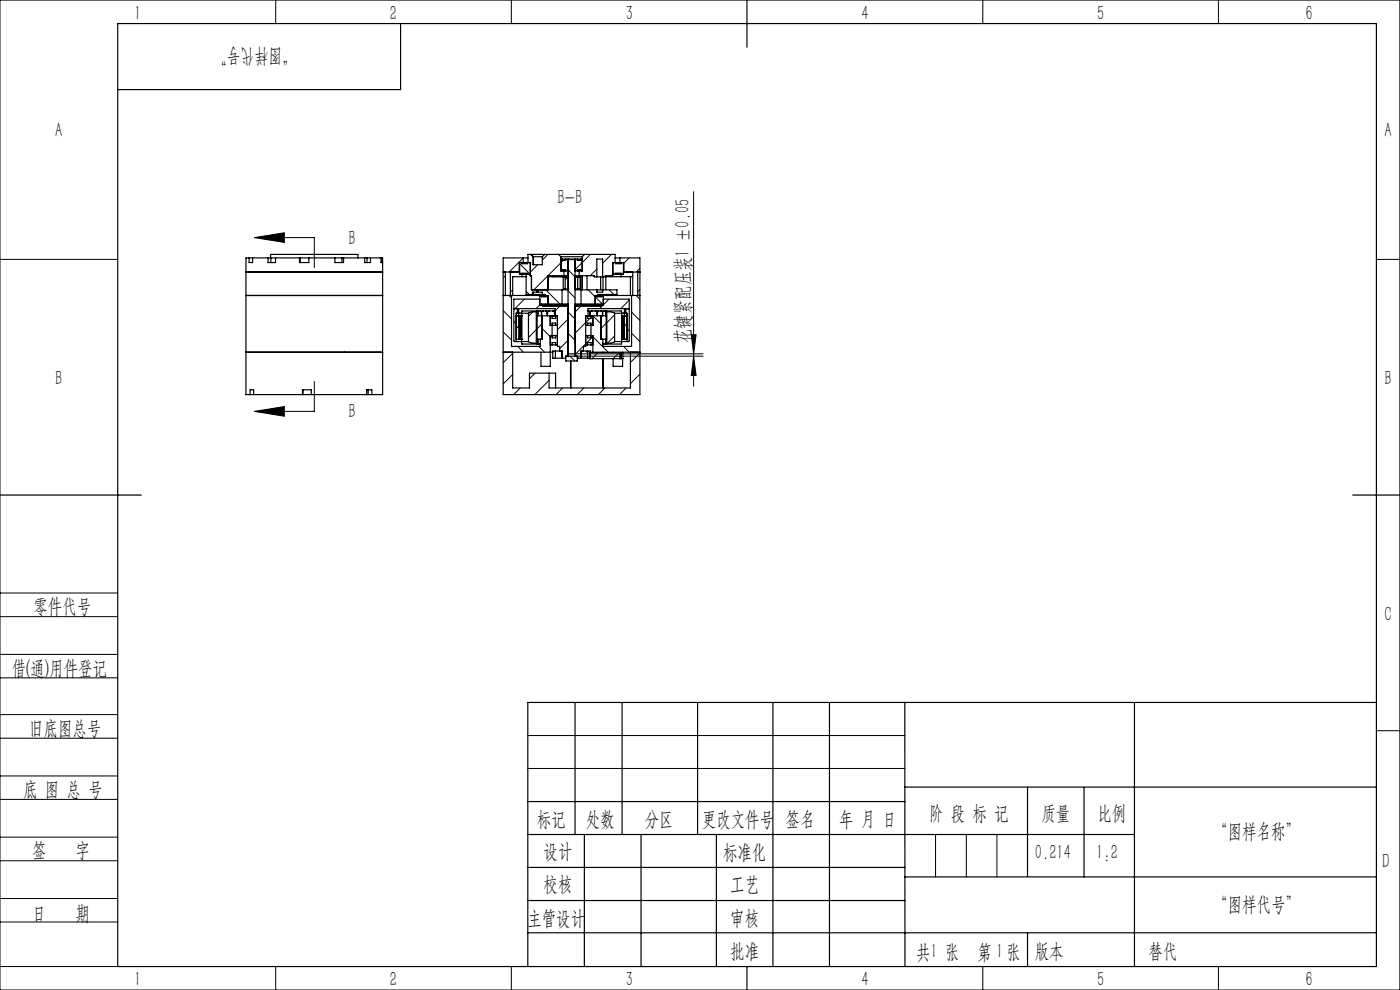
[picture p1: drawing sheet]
<svg xmlns="http://www.w3.org/2000/svg" width="297mm" height="210mm" viewBox="0 0 297 210" stroke-linecap="round" stroke-linejoin="round" font-family="sans-serif">
<g fill="none" stroke="#000" stroke-width=".25">
<path d="M25 5h267v200h-267zM85 5v14h-60M158.5 0v10M52.2 57.7h29zM52.8 54.7h-.6v29h.9M52.8 54.7v1h.8v-1M52.8 54.7h.8M53.6 54.7h3.3M56.9 54.7v1h1.6v-1M56.9 54.7h.6M57.4 54.7v-.7h18.5v.7M57.5 54.7h1"/>
<path d="M57.5 54.7v1M58.5 54.7h5M63.5 54.7v1h2v-1M63.5 54.7h.2M63.7 54.7h1.8M63.7 54.7v1M65.5 54.7h5.5M71 54.7v1h1.9v-1M71 54.7h1.5M72.5 54.7h.4M72.5 54.7v1M72.9 54.7h4.5"/>
<path d="M77.4 54.7v1h1.2v-1M77.4 54.7h.5M77.9 54.7h.7M77.9 54.7v1M78.6 54.7h2.2M80.8 54.7v1h.3v-1M80.8 54.7h.3M81.1 54.7l.1 29h-2.3M106.8 57.7h3.4M107.2 57.7v5M108.3 57.7v5M110.2 55.7v2.5h1.4"/>
<path d="M110.7 58.7h.9M110.7 58.7h-1.9v4M110.7 55.7v.2h1.2v-.2M111 55.7h.9M111 54.7h1M111 54.7h-4.2v29h28.9v-29h-4.2M111 55.7h-.9v2M111 54.7v1M111.6 58.2v4.3h1.4M111.6 58.2h.9M111.9 55.7h.6v2.8h.2v3h6.5M111.9 58.2v-.2h-1.2v.7"/>
<path d="M112.5 54l.6 .5M112.7 54h2.9M112.7 54h-.7v1.7M112.7 54l.5 .5M113.1 54.5v1.7h1.9v-1.7M113.1 54.5h.1M113.2 54.5h1.8M113.2 54.5v1.7M115.6 54h2.9M115.6 54l-.6 .5M116.3 58.7h1.1M116.3 58.5v3"/>
<path d="M117.4 58.7h2.5M117.4 58.5v.2M118.5 54h5.5M118.5 54l.5 .5M119 54.5h4.5M119 54.5v3h.6M119 55h.2M119.2 55h.8M119.2 55v.2h.8v-.2M119.2 57.5v-.3h.8v.3M119.6 57.5h.4M119.6 58.5h.9"/>
<path d="M119.6 58.5h-3.4v3M119.6 57.5v1M119.9 58.7h.6M119.9 58.5v.2M119.9 58.8h-.4v2.5h.4M119.9 58.8h.6v2.5h-.6M119.9 58.8v2.5M120 55h.5M120 57.5h.5M120.5 55h1.5M120.5 57.5h.1M120.5 55.1h.1"/>
<path d="M120.5 55v20.6M120.5 55.1h1.5M122 58.5h.9M122 58.7h1.2M122 55v20.6M122 55h.5M122 57.5h.5M122 58.8h.6M122.5 55h.8M122.5 57.5h.4M122.5 55v.2h.8v-.2M122.5 57.5v-.3h.8v.3"/>
<path d="M122.6 58.8h.5v2.5h-.5M122.6 58.8v2.5M122.9 58.5h3.1v.2h.6M122.9 57.5v1M123.2 58.5v3M123.3 55h.2M123.5 54.5v3h-.6M123.5 58.5v3M124 54h6.5v1.7M124 54l-.5 .5M124.5 58.5v3M126.6 58.7h1.2"/>
<path d="M126.6 58.7v-3.7h1.2v3.7M127.4 58.7v2.8M127.9 58.7v2.8M128.5 58.7h3.3M128.5 58.5v3M130 58.2h.6M130.5 54.7h1M130.6 55.7h.9M130.6 55.7v.2h1.2v-.2M130.6 58.2v-.2h1.2v.7M130.6 55.7h-.6v2.8h-1.6v.2h-.6M131.5 55.7h.9v2"/>
<path d="M131.5 54.7v1M131.8 58.7h1.9v4M132.3 55.7v2.5h-1.7M132.3 57.7h3.4M134.2 57.7v5M135.3 57.7v5M52.2 74.7h29zM52.2 62.7h29zM106.8 74.7h10.5M106.8 62.7h2M108.5 62.7v10.8h6.1v-1.5M108.8 62.7h6.9"/>
<path d="M108.8 74.7v7.6h3.5v-3.1h5.6v3.1M109 65.5h.8v1M109.5 72.5h1.2M109.5 67h.6M109.5 72h.6M109.6 66.5v.5M110 67v-1.5h7.8v1.5h.5v6.5h.4v1M110.1 67l.1 5M110.1 72h.1M110.1 67v5M110.2 72h.1M110.3 67l-.1 2.4"/>
<path d="M110.3 72h.1M110.3 67h.1M110.3 67v5M110.4 67h.3M110.4 72h.3M110.4 67v5M110.7 66.5h-1.2v6M110.7 72.5v.5h3.9M110.7 72h.1M110.7 67h.1M110.7 66.5h1.4M110.7 72.5h1.4"/>
<path d="M110.7 66.5v6M112.1 66.5l1.7-.4v6.7l-1-.1-.7-.2M112.1 66.5v6M113 62.5h.2M113.2 62.5h1.8M113.2 62v.5M113.8 72.8v.2M113.8 66v.2M113.8 62h.4M113.8 61.5v.5M113.8 62h-.8v.5M113.9 72h.1"/>
<path d="M113.9 67h.1M113.9 67h2.8M113.9 67v5M114 66l.1 .5M114.1 72.5l-.1 .5M114.1 66.5h.1M114.1 72.5h.1M114.1 66.5v.5M114.1 72v.5M114.1 72.5l.2 .5M114.2 62h.8v.5M114.2 61.5v.5"/>
<path d="M114.3 66l-.2 .5M114.5 63.5h-5.5v8.8l.5 .2M114.7 66l.2 .5M114.9 62.7h.8M114.9 66.5h.1M114.9 62.7v.3h1v-.3M114.9 64.7v-.2h1v.2M114.9 66.5v.5M114.9 62.7h-.4v2h.6M115 67v5h-1.1M115 62.5h.7v.2M115.1 64.7h.8"/>
<path d="M115.1 64.7v.3h5.4M115.2 66l-.3 .5M115.7 66l.3 .1 .1 .4M115.7 62.7h.5v2M115.9 64.7h.3M116.1 66.5h.1M116.1 66.5v.5M116.2 64.7h4.3M116.2 64.5h3M116.6 66l-.3 .1-.2 .4M116.7 67v2h1.2M116.7 67h1.1"/>
<path d="M116.7 73.2h.4M116.7 67.1h.4M117.1 73.2h.8M117.1 67.1h.8v.4h-.8zM117.1 73.2v-.5h.8v.5M117.3 66l.2 .1 .2 .4M117.7 66.5h.1M117.7 66.5v.5M117.8 66h-7.1v.5M117.8 74.5h-.5v1.5h.5M117.8 76h2.2M117.8 74.5h1.4v1.5"/>
<path d="M117.8 74.5v1.5M117.9 71.2h-1.2v6.5h-1.9v-3M117.9 69v-.5h-.8v3.2h.8v-.5M117.9 73.2h.4M117.9 71.2h.4M117.9 69h.4M119.2 64.5h1.3M119.2 61.5h1.3M119.2 61.5v3M120.1 75.6v1l2.4-.1v-.9h-2.5v.4M120.5 72.6h.1M120.5 75.1h1.5"/>
<path d="M120.5 61.3h.1M121 76.6v5.7M121.1 76.6v5.7M122 64.7h4.3M122 64.5h1.3M122 61.5h1.3M122 61.3h.6M122.4 75.6l.1 .1M122.5 76h.1M122.5 76h2.2M123.3 61.5v3M123.3 64.5h3"/>
<path d="M123.3 61.5h3.3M124.2 73.2h.4M124.2 71.2h.4M124.2 69h.4M124.6 71.2h1.2v3.5M124.6 73.2h.8M124.6 67.1h.8v.4h-.8zM124.6 69v-.5h.8v3.2h-.8v-.5M124.6 73.2v-.5h.8v.5M124.7 76h.4M124.7 74.5h.5v1.6M124.7 74.5v1.5"/>
<path d="M124.7 74.5h-1.4v1.5M124.7 67h1.1M125.1 66.5l-.1-.4-.3-.1h7.1l.1 .5M125.1 66.5v.5M125.1 66.5h.1M125.2 66.5v.5M125.2 74.7h.6M125.4 73.2h.4M125.4 67.1h.4M125.6 66l-.3 .1-.1 .4M125.8 67v2h-1.2M125.8 74.7h9.9"/>
<path d="M125.8 67h2.9v5h-1.2v-5M126.3 66l.2 .1 .1 .4M126.3 64.7h.3M126.6 61.5h1.2M126.6 61.5v.5h1.2v-.5M126.6 64.7h.8M126.6 66.5h.1M126.6 62.7v.3h1v-.3M126.6 64.7v-.2h1v.2M126.6 66.5v.5M126.7 66.5v.5M126.8 62.7h.8"/>
<path d="M126.8 62.7h6.9M126.8 62.7h-.5v2M127 66l-.3 .5M127.4 64.7v.3h-5.4M127.5 66l.2 .1 .1 .4M127.6 62.7h.4v2h-.6M127.8 66.5h.1M127.8 66.5v.5M127.8 61.5h3.1v1h-4.1v.2M127.9 72.7l.1 .3M127.9 74.7v.1M127.9 76.1v6.2"/>
<path d="M128 74.7v.1M128 76.1v6.2M128 63.5h5.5v8.8l-.5 .2M128 66l-.2 .5M128.3 66l.2 .5M128.5 72.5l-.2 .5M128.5 66.5h.1M128.5 72.5h.1M128.5 66.5v.5M128.5 72v.5M128.6 72.5v.5M128.6 66.5v.5"/>
<path d="M128.6 72v.5M128.6 66v.5M128.6 67v5M128.7 66v.1M128.7 66.1l1.7 .4M128.7 72.8v.2M128.7 66.1v6.7M130.1 76.1v1.6h2v-1.6M130.1 74.7v.1M130.4 72.5l-.7 .2-1 .1M130.4 66.5h1.5M130.4 72.5h1.5"/>
<path d="M130.4 66.5v6M131.5 74.8h.2M131.5 76.1h.2M131.5 74.8v1.3M131.5 74.8h-6.4v1.3h6.4M131.7 74.8h.5v1.3h-.5M131.7 74.8v1.3M131.9 66.5h1.1v6M131.9 72.5h1.1M131.9 72.5l-.1 .5h-3.9M131.9 72h.1M131.9 67h.1"/>
<path d="M131.9 67h.2M131.9 72h.2M131.9 66.5v6M132.1 74.7v.1M132.1 72h.2M132.1 67h.2M132.1 67v5M132.3 67h.7M132.3 72h.7M132.3 67v5M132.4 67h.1M132.4 72h.1"/>
<path d="M132.4 67v5M132.5 67v-1.5h-7.8v1.5h-.5v6.5h-.4v1M132.9 66.5v.5M133 66.5v.5M133.5 65.5h-.8v1M133.7 74.7v7.6h-17.2v-3.1M133.7 62.7h2M134 62.7v10.8h-6.1v-1.5M53.1 83.7v-1h.7v1M53.1 83.7h.7M53.8 83.7h10.4M64.2 83.7v-1h1.8v1"/>
<path d="M64.2 83.7h.1M64.3 83.7h1.7M64.3 82.7v1M66 83.7h11.8M77.8 83.7v-1h1.1v1M77.8 83.7h.3M78.1 83.7h.8M78.1 82.7v1M0 105h30M287 105h10M122 149v28M132 149v28"/>
<path d="M148 149v28M164 149v56M176 149v56M191.9 149l.1 56M240.7 149v56M292 149h-180v56M112 177h128.7M112 170h80M124 177v28M136 177v28M152 177v28M191.9 167h100.1"/>
<path d="M218 167v18.9M230 167v19M112 197.9h180M112 184h80M112 191h80M192 186h100M218 197.9v7.1M158.5 205v5"/>
</g>
<g fill="none" stroke="#000" stroke-width=".21">
<path d="M0 0h297v210h-297zM58.5 0v5M108.5 0v5M208.5 0v5M258.5 0v5M0 55h25M54 50.4l6.3-1v2zM54 50.4h12.7v6.4M107.2 58.5l-.4 .5M110.2 55.9l2.3 2.3M111 54.7l-3 3M114.1 56.2l-1.6 1.5"/>
<path d="M116.2 54l-1.2 1.2M119.5 55.2l-6.3 6.3M120.4 58.8l-.5 .5M120.5 57.2l1.5 1.5M125.2 54l-3.2 3.2M126.6 57.1l-1.4 1.4M129.7 54l-1.9 1.8M130 57.7l.5 .5M130 58.2l-.3 .3M133.5 54.7l-1.1 1.1M134.2 58.4l-.5 .5M135.7 56.9l-.7 .8"/>
<path d="M147.1 40.7v41.2M292 55h5M106.8 70.4l1.7 1.7M106.8 65.9l1.7 1.8M108 62.7l.5 .5M108.8 61.5l-.5 .4M108.8 79.4l-2 2M108.8 75l-2 1.9M109 68.1l.5 .5M109.8 73.5l1.3 1.2M110.1 69.1l-.6 .6M111.2 63.5l-1.9 2"/>
<path d="M111.6 61.8l.7 .7M113 66.2l-.9 .9M113.5 79.2l-1.2 1.2M113.8 69.9l-1.7 1.7M114.3 73.5l1.2 1.2M114.5 64.7l-.8 .8M115 68.7l-1.1 1.1M115 69.7l1.7 1.7 .3-.2M115.8 61.5l3 3M118.7 65l-.9 1M120.5 72.2l-1.8 1.7M120.5 67.7l-2.2 2.2"/>
<path d="M120.5 70.7l1.5 1.5M120.5 66.2l1.5 1.5M120.5 61.7l1.5 1.5M120.9 75.6l1 1M122 75.1h27.2M122.4 75.6h26.8M122.6 61.1l-.2 .2M123.2 65l-1.2 1.2M123.3 64.4v.1M124.3 74.5l.4 .4M124.8 61.5l3.2 3.2M125.1 67.5l-3.1 3.2"/>
<path d="M125.4 71.1l.1 .1M125.6 67.1l-.2 .2M125.8 67l1.7 1.7M126.8 74.8l-1.2 1.3M128 64.7l-.8 .8M128.6 68.5l-1.1 1.2M129 74.7l-3.2-3.3-3.8 3.8M129.2 63.5l-1.2 1.2M129.3 61.5l.9 1M130.4 66.8l-1.7 1.7M130.4 71.3l-1.6 1.5M131.3 74.8l-1.2 1.3"/>
<path d="M132.3 73.5l1.2 1.2M133 69.7l.5 .5M133 68.6l-.6 .6M133.2 65.5l.3 .2M133.5 63.7l-1.8 1.8M134 70.7l1.7 1.8M134 66.2l1.7 1.8M135 62.7l.7 .8M135.7 61.4l-.4 .5M135.7 74.9l-2 2M135.7 79.4l-2 2M146.6 71h1.1l-.6 4.1z"/>
<path d="M147.1 75.6l.6 4h-1.1zM54 87.3l6.3-1.1v2.1zM66.7 80.9v6.4h-12.7M110.4 82.3l-1.4 1.4M116.5 80.7l-3 3M119.3 82.3l-1.3 1.4M123.9 82.3l-1.5 1.4M128.3 82.3l-1.4 1.4M132.8 82.3l-1.4 1.4M0 138.8h25M0 125.8h25M0 130.8h25"/>
<path d="M0 143.8h25M0 156.6h25M0 151.6h25M112 156h80M292 155h5M0 169.6h25M0 164.6h25M0 177.6h25M112 163h80M198.5 177v9M205 177v9M211.5 177v9"/>
<path d="M0 182.6h25M0 190.6h25M0 195.6h25M0 205h25M58.5 205v5M108.5 205v5M208.5 205v5M258.5 205v5"/>
</g>
<g fill="#000">
<path d="M54 50.4l6.3-1v2zM54 87.3l6.3-1.1v2.1z"/>
<path d="M146.6 71h1.1l-.6 4.1zM147.1 75.6l.6 4h-1.1z"/>
</g>
<g font-size="4.4">
<text x="28.5" y="4.2">1</text>
<text x="82.7" y="4.2">2</text>
<text x="132.7" y="4.2">3</text>
<text x="182.7" y="4.2">4</text>
<text x="232.7" y="4.2">5</text>
<text x="277" y="4.2">6</text>
<text x="62.8" y="10.7" transform="rotate(-180 62.8 10.7)">“图样代号”</text>
<text x="11.7" y="29.2">A</text>
<text x="293.7" y="29.2">A</text>
<text x="118.3" y="43.2">B-B</text>
<text x="73.9" y="51.9">B</text>
<text x="146.3" y="72.8" transform="rotate(-90 146.3 72.8)">花键紧配压装1 ±0.05</text>
<text x="11.7" y="81.6">B</text>
<text x="293.7" y="81.6">B</text>
<text x="73.9" y="88.7">B</text>
<text x="7.1" y="130.1">零件代号</text>
<text x="293.7" y="131.6">C</text>
<text x="2.5" y="143.2">借(通)用件登记</text>
<text x="6.2" y="155.8">旧底图总号</text>
<text x="4.9" y="168.9">底 图 总 号</text>
<text x="197.1" y="173.8">阶 段 标 记</text>
<text x="221" y="173.8">质量</text>
<text x="232.8" y="173.8">比例</text>
<text x="113.9" y="175.2">标记</text>
<text x="124.3" y="175.2">处数</text>
<text x="136.8" y="175.2">分区</text>
<text x="148.9" y="175.2">更改文件号</text>
<text x="166.7" y="175.2">签名</text>
<text x="178.1" y="175.2">年 月 日</text>
<text x="257.4" y="177.8">“图样名称”</text>
<text x="6.8" y="181.9">签</text>
<text x="16" y="181.9">字</text>
<text x="115.3" y="182.1">设计</text>
<text x="153.4" y="182.1">标准化</text>
<text x="219.5" y="182.1">0.214</text>
<text x="232.6" y="182.1">1:2</text>
<text x="293.2" y="184.2">D</text>
<text x="115.3" y="189">校核</text>
<text x="154.9" y="189">工艺</text>
<text x="6.8" y="195.2">日</text>
<text x="16" y="195.2">期</text>
<text x="111.9" y="196.2">主管设计</text>
<text x="154.9" y="196.2">审核</text>
<text x="257.4" y="193.1">“图样代号”</text>
<text x="154.9" y="203.1">批准</text>
<text x="194.4" y="203.4">共 张</text>
<text x="197.4" y="203.1">1</text>
<text x="207.4" y="203.4">第 张</text>
<text x="211.3" y="203.1">1</text>
<text x="219.5" y="203.1">版本</text>
<text x="243.6" y="203.1">替代</text>
<text x="28.5" y="209.2">1</text>
<text x="82.7" y="209.2">2</text>
<text x="132.7" y="209.2">3</text>
<text x="182.7" y="209.2">4</text>
<text x="232.7" y="209.2">5</text>
<text x="277" y="209.2">6</text>
</g>
</svg>
